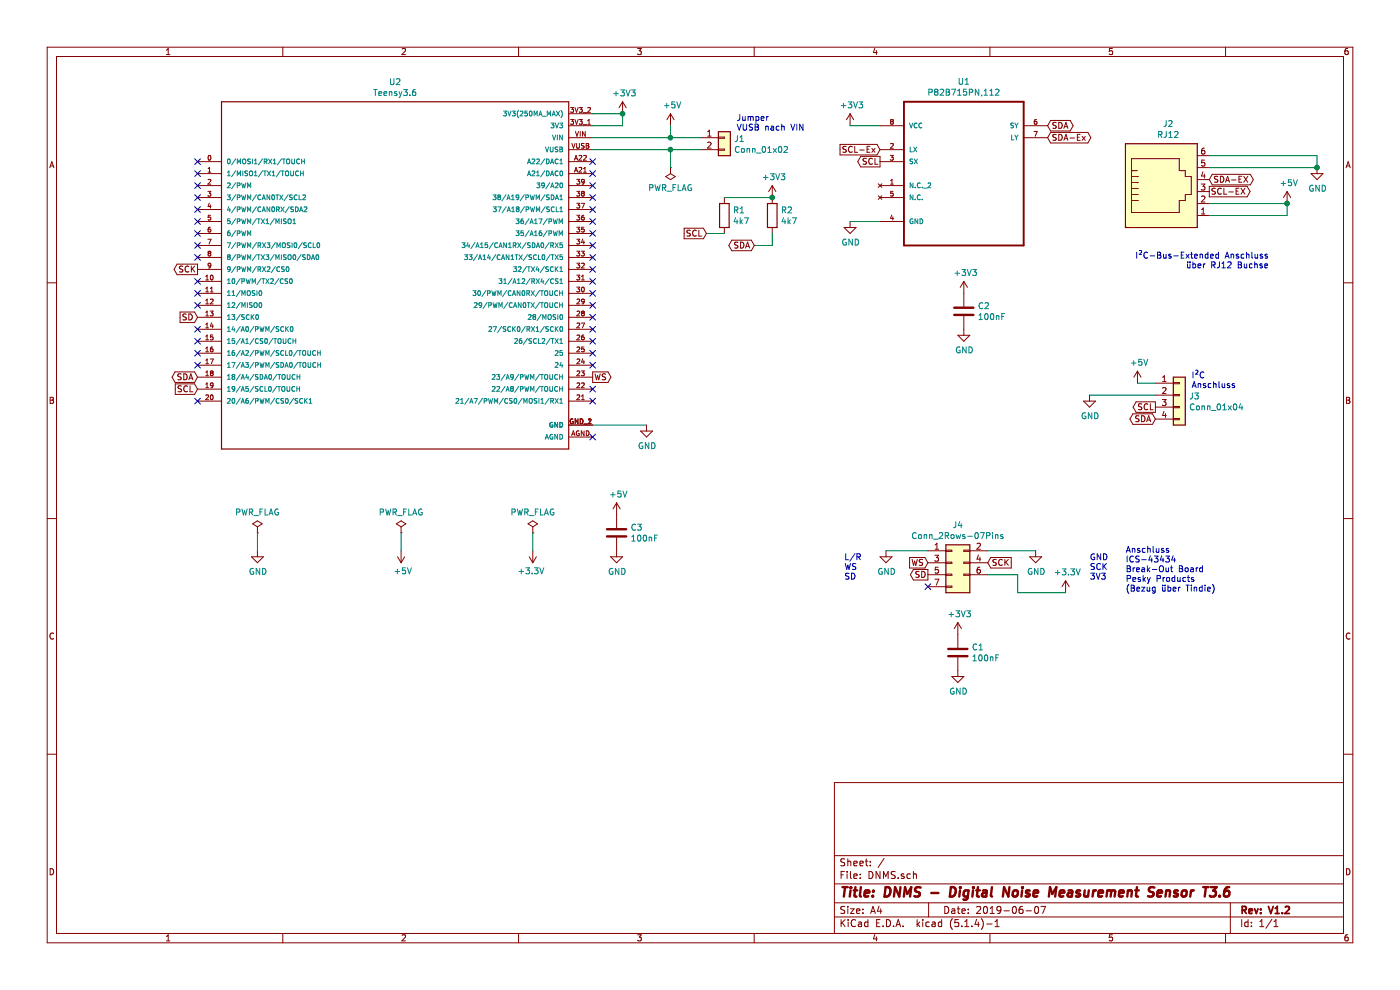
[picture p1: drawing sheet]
EESchema Schematic File Version 4
LIBS:DNMS-cache
EELAYER 30 0
EELAYER END
$Descr A4 11693 8268
encoding utf-8
Sheet 1 1
Title "DNMS - Digital Noise Measurement Sensor T3.6"
Date "2019-06-07"
Rev "V1.2"
Comp ""
Comment1 ""
Comment2 ""
Comment3 ""
Comment4 ""
$EndDescr
$Comp
L Connector_Generic:Conn_01x02 J1
U 1 1
P 6050 1150
F 0 "J1" H 6130 1142 50  0000 L CNN
F 1 "Conn_01x02" H 6130 1051 50  0000 L CNN
F 2 "Connector_PinHeader_2.54mm:PinHeader_1x02_P2.54mm_Vertical" V 6050 1150 50  0001 R CNN
F 3 "~" H 6050 1150 50  0001 C CNN
	1    6050 1150
	1    0    0    -1  
$EndComp
$Comp
L P82B715PN_112:P82B715PN,112 U1
U 1 1
P 8050 1350
F 0 "U1" H 8050 2020 50  0000 C CNN
F 1 "P82B715PN,112" H 8050 1929 50  0000 C CNN
F 2 "P82B715PN_112:DIP254P762X420-8" V 8050 1350 50  0001 C BNN
F 3 "" H 8050 1350 50  0001 L BNN
F 4 "None" H 8050 1350 50  0001 L BNN "Feld4"
F 5 "NXP USA" H 8050 1350 50  0001 L BNN "Feld5"
F 6 "Unavailable" H 8050 1350 50  0001 L BNN "Feld6"
F 7 "DIP-8 NXP Semiconductors" H 8050 1350 50  0001 L BNN "Feld7"
F 8 "I2C Bus Extender 8-Pin PDIP Tube" H 8050 1350 50  0001 L BNN "Feld8"
	1    8050 1350
	1    0    0    -1  
$EndComp
$Comp
L Connector_Generic:Conn_01x04 J3
U 1 1
P 9850 3300
F 0 "J3" H 9930 3292 50  0000 L CNN
F 1 "Conn_01x04" H 9930 3201 50  0000 L CNN
F 2 "Connector_PinHeader_2.54mm:PinHeader_1x04_P2.54mm_Vertical" H 9850 3300 50  0001 C CNN
F 3 "~" H 9850 3300 50  0001 C CNN
	1    9850 3300
	1    0    0    -1  
$EndComp
$Comp
L power:GND #PWR0101
U 1 1
P 5400 3550
F 0 "#PWR0101" H 5400 3300 50  0001 C CNN
F 1 "GND" H 5405 3377 50  0000 C CNN
F 2 "" H 5400 3550 50  0001 C CNN
F 3 "" H 5400 3550 50  0001 C CNN
	1    5400 3550
	1    0    0    -1  
$EndComp
$Comp
L power:GND #PWR0105
U 1 1
P 9100 3300
F 0 "#PWR0105" H 9100 3050 50  0001 C CNN
F 1 "GND" H 9105 3127 50  0000 C CNN
F 2 "" H 9100 3300 50  0001 C CNN
F 3 "" H 9100 3300 50  0001 C CNN
	1    9100 3300
	1    0    0    -1  
$EndComp
$Comp
L Teensy3.6:Teensy3.6 U2
U 1 1
P 3350 2250
F 0 "U2" H 3300 3817 50  0000 C CNN
F 1 "Teensy3.6" H 3300 3726 50  0000 C CNN
F 2 "Teensy3.6:Teensy3.6" V 3350 2250 50  0001 C CNN
F 3 "" H 3350 2250 50  0001 L BNN
F 4 "Unavailable" H 3350 2250 50  0001 L BNN "Feld4"
F 5 "None" H 3350 2250 50  0001 L BNN "Feld5"
F 6 "Teensy3.6" H 3350 2250 50  0001 L BNN "Feld6"
F 7 "None" H 3350 2250 50  0001 L BNN "Feld7"
F 8 "PJRC" H 3350 2250 50  0001 L BNN "Feld8"
	1    3350 2250
	1    0    0    -1  
$EndComp
Wire Wire Line
	5400 3550 4950 3550
$Comp
L power:+5V #PWR0107
U 1 1
P 9500 3200
F 0 "#PWR0107" H 9500 3050 50  0001 C CNN
F 1 "+5V" H 9515 3373 50  0000 C CNN
F 2 "" H 9500 3200 50  0001 C CNN
F 3 "" H 9500 3200 50  0001 C CNN
	1    9500 3200
	1    0    0    -1  
$EndComp
$Comp
L power:+5V #PWR0108
U 1 1
P 5600 1050
F 0 "#PWR0108" H 5600 900 50  0001 C CNN
F 1 "+5V" H 5615 1223 50  0000 C CNN
F 2 "" H 5600 1050 50  0001 C CNN
F 3 "" H 5600 1050 50  0001 C CNN
	1    5600 1050
	1    0    0    -1  
$EndComp
Wire Wire Line
	5600 1150 5600 1050
Wire Wire Line
	4950 1150 5600 1150
Connection ~ 5600 1150
Wire Wire Line
	5600 1150 5850 1150
Wire Wire Line
	9500 3200 9650 3200
$Comp
L power:GND #PWR0109
U 1 1
P 7100 1850
F 0 "#PWR0109" H 7100 1600 50  0001 C CNN
F 1 "GND" H 7105 1677 50  0000 C CNN
F 2 "" H 7100 1850 50  0001 C CNN
F 3 "" H 7100 1850 50  0001 C CNN
	1    7100 1850
	1    0    0    -1  
$EndComp
$Comp
L Device:C C2
U 1 1
P 8050 2600
F 0 "C2" H 8165 2646 50  0000 L CNN
F 1 "100nF" H 8165 2555 50  0000 L CNN
F 2 "Capacitor_THT:C_Axial_L3.8mm_D2.6mm_P7.50mm_Horizontal" H 8088 2450 50  0001 C CNN
F 3 "~" H 8050 2600 50  0001 C CNN
	1    8050 2600
	1    0    0    -1  
$EndComp
$Comp
L power:GND #PWR0110
U 1 1
P 8050 2750
F 0 "#PWR0110" H 8050 2500 50  0001 C CNN
F 1 "GND" H 8055 2577 50  0000 C CNN
F 2 "" H 8050 2750 50  0001 C CNN
F 3 "" H 8050 2750 50  0001 C CNN
	1    8050 2750
	1    0    0    -1  
$EndComp
Wire Wire Line
	7100 1050 7350 1050
$Comp
L power:+3V3 #PWR0111
U 1 1
P 5200 950
F 0 "#PWR0111" H 5200 800 50  0001 C CNN
F 1 "+3V3" H 5215 1123 50  0000 C CNN
F 2 "" H 5200 950 50  0001 C CNN
F 3 "" H 5200 950 50  0001 C CNN
	1    5200 950 
	1    0    0    -1  
$EndComp
$Comp
L power:+3V3 #PWR0112
U 1 1
P 7100 1050
F 0 "#PWR0112" H 7100 900 50  0001 C CNN
F 1 "+3V3" H 7115 1223 50  0000 C CNN
F 2 "" H 7100 1050 50  0001 C CNN
F 3 "" H 7100 1050 50  0001 C CNN
	1    7100 1050
	1    0    0    -1  
$EndComp
$Comp
L power:+3V3 #PWR0113
U 1 1
P 8050 2450
F 0 "#PWR0113" H 8050 2300 50  0001 C CNN
F 1 "+3V3" H 8065 2623 50  0000 C CNN
F 2 "" H 8050 2450 50  0001 C CNN
F 3 "" H 8050 2450 50  0001 C CNN
	1    8050 2450
	1    0    0    -1  
$EndComp
Wire Wire Line
	5200 950  4950 950 
Wire Wire Line
	5200 950  5200 1050
Wire Wire Line
	5200 1050 4950 1050
Connection ~ 5200 950 
$Comp
L Device:R R1
U 1 1
P 6050 1800
F 0 "R1" H 6120 1846 50  0000 L CNN
F 1 "4k7" H 6120 1755 50  0000 L CNN
F 2 "Resistor_THT:R_Axial_DIN0207_L6.3mm_D2.5mm_P10.16mm_Horizontal" V 5980 1800 50  0001 C CNN
F 3 "~" H 6050 1800 50  0001 C CNN
	1    6050 1800
	1    0    0    -1  
$EndComp
$Comp
L Device:R R2
U 1 1
P 6450 1800
F 0 "R2" H 6520 1846 50  0000 L CNN
F 1 "4k7" H 6520 1755 50  0000 L CNN
F 2 "Resistor_THT:R_Axial_DIN0207_L6.3mm_D2.5mm_P10.16mm_Horizontal" V 6380 1800 50  0001 C CNN
F 3 "~" H 6450 1800 50  0001 C CNN
	1    6450 1800
	1    0    0    -1  
$EndComp
$Comp
L power:+3V3 #PWR0114
U 1 1
P 6450 1650
F 0 "#PWR0114" H 6450 1500 50  0001 C CNN
F 1 "+3V3" H 6465 1823 50  0000 C CNN
F 2 "" H 6450 1650 50  0001 C CNN
F 3 "" H 6450 1650 50  0001 C CNN
	1    6450 1650
	1    0    0    -1  
$EndComp
Wire Wire Line
	6450 1650 6050 1650
Connection ~ 6450 1650
Text GLabel 1650 3250 0    50   Input ~ 0
SCL
Text GLabel 5900 1950 0    50   Input ~ 0
SCL
Wire Wire Line
	6050 1950 5900 1950
Text GLabel 1650 3150 0    50   BiDi ~ 0
SDA
Text GLabel 6300 2050 0    50   BiDi ~ 0
SDA
Wire Wire Line
	6300 2050 6450 2050
Wire Wire Line
	6450 2050 6450 1950
Text GLabel 7350 1350 0    50   Output ~ 0
SCL
Text GLabel 9650 3400 0    50   Output ~ 0
SCL
Text GLabel 9650 3500 0    50   BiDi ~ 0
SDA
Text GLabel 8750 1050 2    50   BiDi ~ 0
SDA
Text GLabel 7350 1250 0    50   Input ~ 0
SCL-Ex
Text GLabel 8750 1150 2    50   BiDi ~ 0
SDA-Ex
Wire Wire Line
	9100 3300 9650 3300
Text Notes 9950 3250 0    50   ~ 0
I²C\nAnschluss
Text Notes 6150 1100 0    50   ~ 0
Jumper\nVUSB nach VIN
Text Notes 7050 4850 0    50   ~ 0
L/R\nWS\nSD
Text Notes 9400 4950 0    50   ~ 0
Anschluss\nICS-43434\nBreak-Out Board\nPesky Products\n(Bezug über Tindie)
Text Notes 9100 4850 0    50   ~ 0
GND\nSCK\n3V3
Text GLabel 4950 3150 2    50   Output ~ 0
WS
Text GLabel 1650 2650 0    50   Input ~ 0
SD
Text GLabel 1650 2250 0    50   Output ~ 0
SCK
NoConn ~ 1650 1350
NoConn ~ 1650 1450
NoConn ~ 1650 1550
NoConn ~ 1650 1650
NoConn ~ 1650 1750
NoConn ~ 1650 1850
NoConn ~ 1650 1950
NoConn ~ 1650 2050
NoConn ~ 1650 2150
NoConn ~ 1650 2350
NoConn ~ 1650 2450
NoConn ~ 1650 2550
NoConn ~ 1650 2750
NoConn ~ 1650 2850
NoConn ~ 1650 2950
NoConn ~ 1650 3050
NoConn ~ 1650 3350
NoConn ~ 4950 3650
NoConn ~ 4950 3350
NoConn ~ 4950 3250
NoConn ~ 4950 3050
NoConn ~ 4950 2950
NoConn ~ 4950 2850
NoConn ~ 4950 2750
NoConn ~ 4950 2650
NoConn ~ 4950 2550
NoConn ~ 4950 2450
NoConn ~ 4950 2350
NoConn ~ 4950 2250
NoConn ~ 4950 2150
NoConn ~ 4950 2050
NoConn ~ 4950 1950
NoConn ~ 4950 1850
NoConn ~ 4950 1750
NoConn ~ 4950 1650
NoConn ~ 4950 1550
NoConn ~ 4950 1450
NoConn ~ 4950 1350
Wire Wire Line
	5850 1250 5600 1250
Wire Wire Line
	7100 1850 7350 1850
$Comp
L power:PWR_FLAG #FLG0101
U 1 1
P 2150 4450
F 0 "#FLG0101" H 2150 4525 50  0001 C CNN
F 1 "PWR_FLAG" H 2150 4623 50  0000 C CNN
F 2 "" H 2150 4450 50  0001 C CNN
F 3 "~" H 2150 4450 50  0001 C CNN
	1    2150 4450
	1    0    0    -1  
$EndComp
$Comp
L power:PWR_FLAG #FLG0102
U 1 1
P 3350 4450
F 0 "#FLG0102" H 3350 4525 50  0001 C CNN
F 1 "PWR_FLAG" H 3350 4623 50  0000 C CNN
F 2 "" H 3350 4450 50  0001 C CNN
F 3 "~" H 3350 4450 50  0001 C CNN
	1    3350 4450
	1    0    0    -1  
$EndComp
$Comp
L power:PWR_FLAG #FLG0103
U 1 1
P 4450 4450
F 0 "#FLG0103" H 4450 4525 50  0001 C CNN
F 1 "PWR_FLAG" H 4450 4623 50  0000 C CNN
F 2 "" H 4450 4450 50  0001 C CNN
F 3 "~" H 4450 4450 50  0001 C CNN
	1    4450 4450
	1    0    0    -1  
$EndComp
$Comp
L power:GND #PWR0116
U 1 1
P 2150 4600
F 0 "#PWR0116" H 2150 4350 50  0001 C CNN
F 1 "GND" H 2155 4427 50  0000 C CNN
F 2 "" H 2150 4600 50  0001 C CNN
F 3 "" H 2150 4600 50  0001 C CNN
	1    2150 4600
	1    0    0    -1  
$EndComp
$Comp
L power:+5V #PWR0117
U 1 1
P 3350 4600
F 0 "#PWR0117" H 3350 4450 50  0001 C CNN
F 1 "+5V" H 3365 4773 50  0000 C CNN
F 2 "" H 3350 4600 50  0001 C CNN
F 3 "" H 3350 4600 50  0001 C CNN
	1    3350 4600
	1    0    0    1   
$EndComp
$Comp
L power:+3.3V #PWR0118
U 1 1
P 4450 4600
F 0 "#PWR0118" H 4450 4450 50  0001 C CNN
F 1 "+3.3V" H 4465 4773 50  0000 C CNN
F 2 "" H 4450 4600 50  0001 C CNN
F 3 "" H 4450 4600 50  0001 C CNN
	1    4450 4600
	-1   0    0    1   
$EndComp
Wire Wire Line
	2150 4450 2150 4600
Wire Wire Line
	3350 4450 3350 4600
Wire Wire Line
	4450 4450 4450 4600
$Comp
L power:PWR_FLAG #FLG0104
U 1 1
P 5600 1400
F 0 "#FLG0104" H 5600 1475 50  0001 C CNN
F 1 "PWR_FLAG" H 5600 1573 50  0000 C CNN
F 2 "" H 5600 1400 50  0001 C CNN
F 3 "~" H 5600 1400 50  0001 C CNN
	1    5600 1400
	1    0    0    1   
$EndComp
Wire Wire Line
	5600 1400 5600 1250
Connection ~ 5600 1250
Wire Wire Line
	5600 1250 4950 1250
$Comp
L Connector_Generic:Conn_2Rows-07Pins J4
U 1 1
P 7950 4700
F 0 "J4" H 8000 5017 50  0000 C CNN
F 1 "Conn_2Rows-07Pins" H 8000 4926 50  0000 C CNN
F 2 "Connector_PinHeader_2.54mm:PinHeader_2x03_P2.54mm_Vertical" H 7950 4700 50  0001 C CNN
F 3 "~" H 7950 4700 50  0001 C CNN
	1    7950 4700
	1    0    0    -1  
$EndComp
Text GLabel 7750 4700 0    50   Input ~ 0
WS
Text GLabel 7750 4800 0    50   Output ~ 0
SD
Text GLabel 8250 4700 2    50   Input ~ 0
SCK
Wire Wire Line
	8250 4600 8650 4600
Wire Wire Line
	7750 4600 7400 4600
$Comp
L power:GND #PWR0102
U 1 1
P 8650 4600
F 0 "#PWR0102" H 8650 4350 50  0001 C CNN
F 1 "GND" H 8655 4427 50  0000 C CNN
F 2 "" H 8650 4600 50  0001 C CNN
F 3 "" H 8650 4600 50  0001 C CNN
	1    8650 4600
	1    0    0    -1  
$EndComp
$Comp
L power:GND #PWR0103
U 1 1
P 7400 4600
F 0 "#PWR0103" H 7400 4350 50  0001 C CNN
F 1 "GND" H 7405 4427 50  0000 C CNN
F 2 "" H 7400 4600 50  0001 C CNN
F 3 "" H 7400 4600 50  0001 C CNN
	1    7400 4600
	1    0    0    -1  
$EndComp
NoConn ~ 7750 4900
Wire Wire Line
	8250 4800 8500 4800
Wire Wire Line
	8500 4800 8500 4950
$Comp
L power:+3.3V #PWR0115
U 1 1
P 8900 4950
F 0 "#PWR0115" H 8900 4800 50  0001 C CNN
F 1 "+3.3V" H 8915 5123 50  0000 C CNN
F 2 "" H 8900 4950 50  0001 C CNN
F 3 "" H 8900 4950 50  0001 C CNN
	1    8900 4950
	1    0    0    -1  
$EndComp
Wire Wire Line
	8500 4950 8900 4950
$Comp
L Device:C C3
U 1 1
P 5150 4450
F 0 "C3" H 5265 4496 50  0000 L CNN
F 1 "100nF" H 5265 4405 50  0000 L CNN
F 2 "Capacitor_THT:C_Axial_L3.8mm_D2.6mm_P7.50mm_Horizontal" H 5188 4300 50  0001 C CNN
F 3 "~" H 5150 4450 50  0001 C CNN
	1    5150 4450
	1    0    0    -1  
$EndComp
$Comp
L power:GND #PWR0119
U 1 1
P 5150 4600
F 0 "#PWR0119" H 5150 4350 50  0001 C CNN
F 1 "GND" H 5155 4427 50  0000 C CNN
F 2 "" H 5150 4600 50  0001 C CNN
F 3 "" H 5150 4600 50  0001 C CNN
	1    5150 4600
	1    0    0    -1  
$EndComp
$Comp
L Device:C C1
U 1 1
P 8000 5450
F 0 "C1" H 8115 5496 50  0000 L CNN
F 1 "100nF" H 8115 5405 50  0000 L CNN
F 2 "Capacitor_THT:C_Axial_L3.8mm_D2.6mm_P7.50mm_Horizontal" H 8038 5300 50  0001 C CNN
F 3 "~" H 8000 5450 50  0001 C CNN
	1    8000 5450
	1    0    0    -1  
$EndComp
$Comp
L power:GND #PWR0121
U 1 1
P 8000 5600
F 0 "#PWR0121" H 8000 5350 50  0001 C CNN
F 1 "GND" H 8005 5427 50  0000 C CNN
F 2 "" H 8000 5600 50  0001 C CNN
F 3 "" H 8000 5600 50  0001 C CNN
	1    8000 5600
	1    0    0    -1  
$EndComp
$Comp
L power:+3V3 #PWR0122
U 1 1
P 8000 5300
F 0 "#PWR0122" H 8000 5150 50  0001 C CNN
F 1 "+3V3" H 8015 5473 50  0000 C CNN
F 2 "" H 8000 5300 50  0001 C CNN
F 3 "" H 8000 5300 50  0001 C CNN
	1    8000 5300
	1    0    0    -1  
$EndComp
$Comp
L power:+5V #PWR0104
U 1 1
P 5150 4300
F 0 "#PWR0104" H 5150 4150 50  0001 C CNN
F 1 "+5V" H 5165 4473 50  0000 C CNN
F 2 "" H 5150 4300 50  0001 C CNN
F 3 "" H 5150 4300 50  0001 C CNN
	1    5150 4300
	1    0    0    -1  
$EndComp
$Comp
L Connector:RJ12 J2
U 1 1
P 9700 1600
F 0 "J2" H 9757 2167 50  0000 C CNN
F 1 "RJ12" H 9757 2076 50  0000 C CNN
F 2 "Connector_RJ:RJ12_Pulse_E5566Q0LK22L" V 9700 1625 50  0001 C CNN
F 3 "~" V 9700 1625 50  0001 C CNN
	1    9700 1600
	1    0    0    -1  
$EndComp
Wire Wire Line
	10750 1800 10750 1700
Wire Wire Line
	10100 1800 10750 1800
Wire Wire Line
	10100 1700 10750 1700
$Comp
L power:+5V #PWR?
U 1 1
P 10750 1700
F 0 "#PWR?" H 10750 1550 50  0001 C CNN
F 1 "+5V" H 10765 1873 50  0000 C CNN
F 2 "" H 10750 1700 50  0001 C CNN
F 3 "" H 10750 1700 50  0001 C CNN
	1    10750 1700
	1    0    0    -1  
$EndComp
Connection ~ 10750 1700
Wire Wire Line
	11000 1300 11000 1400
Wire Wire Line
	10100 1300 11000 1300
Wire Wire Line
	10100 1400 11000 1400
$Comp
L power:GND #PWR?
U 1 1
P 11000 1400
F 0 "#PWR?" H 11000 1150 50  0001 C CNN
F 1 "GND" H 11005 1227 50  0000 C CNN
F 2 "" H 11000 1400 50  0001 C CNN
F 3 "" H 11000 1400 50  0001 C CNN
	1    11000 1400
	1    0    0    -1  
$EndComp
Connection ~ 11000 1400
Text GLabel 10100 1600 2    50   Output ~ 0
SCL-EX
Text GLabel 10100 1500 2    50   BiDi ~ 0
SDA-EX
Text Notes 10600 2250 2    50   ~ 0
I²C-Bus-Extended Anschluss\nüber RJ12 Buchse
$EndSCHEMATC
